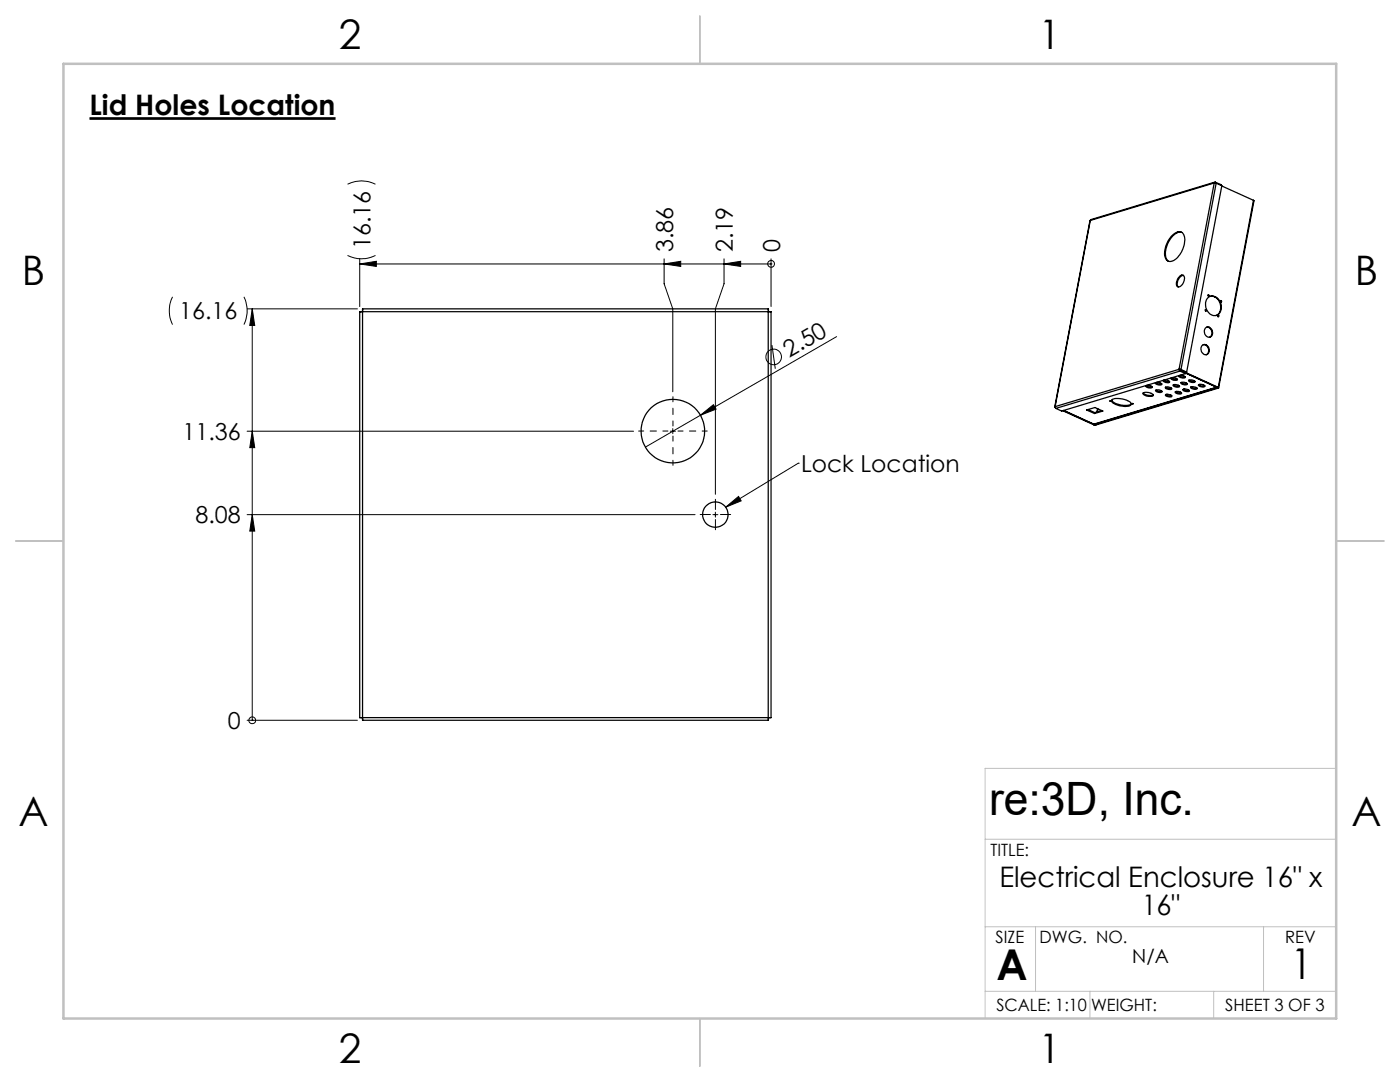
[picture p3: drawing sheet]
<svg xmlns="http://www.w3.org/2000/svg" width="279mm" height="216mm" viewBox="0 0 279 216" stroke-linecap="round" stroke-linejoin="round" font-family="sans-serif">
<g fill="none" stroke="#000" stroke-width=".2">
<path d="M69.4 36.8a6.1 6.1 0 0 1 5.5 0M34.4 59.2a6.4 6.4 0 0 0 0 5.6M48.7 59.2a6.4 6.4 0 0 1 0 5.6M69.4 51a6.1 6.1 0 0 0 5.5 0M71.8 52.7l3.3-.6v1.1zM71.8 52.7h82.1M71.8 51.6v9.6M132.5 52.7l3.4-.6v1.1zM132.5 51.6v5l1.8 5v16.6M144.5 52.7l3.3-.6v1.1zM144.5 51.6v5l-1.7 5v37M153.9 52.7h.1"/>
<path d="M153.9 51.6v9.6M49.3 61.6h22M50.3 61.6v82.1M50.3 61.6l.5 3.3h-1zM154.1 68.9l.6 4.7M167 67.2l-27.2 15.7M49.3 86h77.1M50.3 86l.5 3.3h-1zM133.8 86h1M134.3 85.5v1M139.8 82.9l2.6-2.1 .5 .8zM139.8 82.9l-11 6.3"/>
<path d="M159.3 92.4h.1M159.3 92.4l-14.5 8.8M49.3 102.7h89.4M50.3 102.7l.5 3.3h-1zM142.3 102.7h1M142.8 102.2v1M144.8 101.2l2.6-2.1 .5 .8zM49.3 143.7h22M50.3 143.7h.1"/>
<circle cx="153.9" cy="52.7" r=".67"/>
<circle cx="154.4" cy="71.2" r="1.56"/>
<circle cx="50.3" cy="143.7" r=".68"/>
</g>
<path d="M17.9 23.7h49.1" fill="none" stroke="#000" stroke-width=".53"/>
<path d="M141.8 102.7h-2.1M142.8 101.7v-2.1M142.8 103.7v2M143.8 102.7h2" fill="none" stroke="#000" stroke-width=".2" stroke-dasharray="15.2 1.3 1.3 1.3"/>
<path d="M133.3 86h-5.8M134.3 85v-5.8M134.3 87v5.9M135.3 86h5.9" fill="none" stroke="#000" stroke-width=".2" stroke-dasharray="15.2 1.3 1.3 1.3" stroke-dashoffset="14.2"/>
<path d="M266.7 153.3h-70.1v49.9M12.6 180v23.2M196.6 167.5h70.1M196.6 197.8h70.1M196.6 184.9h70.1M206.7 184.9v12.9M217.5 197.8v5.4M242.2 197.8v5.4M252.2 184.9v12.9" fill="none" stroke="#c0c0c0" stroke-width=".2"/>
<path d="M139.7 3.2v9.5M3.1 107.9h9.6M266.7 107.9h9.5M139.7 203.2v9.6" fill="none" stroke="#c0c0c0" stroke-width=".25"/>
<path d="M12.7 12.7h254v190.5h-254z" fill="none" stroke="#c0c0c0" stroke-width=".5"/>
<g fill="#000">
<path d="M139.8 82.9l2.6-2.1 .5 .8zM144.8 101.2l2.6-2.1 .5 .8z"/>
<path d="M144.5 52.7l3.3-.6v1.1zM132.5 52.7l3.4-.6v1.1zM71.8 52.7l3.3-.6v1.1z"/>
<path d="M50.3 102.7l.5 3.3h-1zM50.3 86l.5 3.3h-1zM50.3 61.6l.5 3.3h-1z"/>
</g>
<g fill="none" stroke="#000" stroke-width=".25">
<path d="M242.3 36.5h.4M242.3 36.5l-7 37.2M242.3 36.5l-24.7 7.5M242.5 36.3l-24.8 7.5-.1 .2M242.6 36.4l-.3 .1M242.6 36.4v.1M242.6 36.4l1.1 .5v.1M242.7 36.5l-7 37.2M242.7 36.5l1.1 .6-7 37.2M243.8 37.1l6.4 2.9M250.2 40l.1 .1-7.1 37.3M250.2 40l-7.1 37.3"/>
<path d="M217.6 44l-7.1 37.2M217.6 44l-7 37.1M233.7 47.2a1.92 1.92 0 0 1 2.2-.8 3.1 3.1 0 0 1 0 3.6 3.2 3.2 0 0 1-2.5 2.2 1.74 1.74 0 0 1-.9-2.3 6.1 6.1 0 0 1 1.2-2.7zM235.5 55a.56 .56 0 0 1 .8 0 .56 .56 0 0 1 .1 .8 1.44 1.44 0 0 1-1.3 1.4 1.6 1.6 0 0 1 .4-2.2zM235.8 46.4a2.83 2.83 0 0 0-2.6 2 3.5 3.5 0 0 0-.2 3.6l.2 .1M236.2 55a1.67 1.67 0 0 0-1.1 2.3M241 59.5a1.59 1.59 0 0 1 2.6 1 1.72 1.72 0 0 1-1.2 2.5 2.24 2.24 0 0 1-1.4-3.5zM241.1 58.9l.1 .2M241.5 59.1a2.1 2.1 0 0 1 2 1.5 2.1 2.1 0 0 1-.8 2.4M71.8 62.2h.6M71.8 62.2h.4M71.8 62.2v81"/>
<path d="M72.4 61.6v.6M72.4 62.2h80.9M72.4 61.6v.5M72.4 62.2v81M72.4 61.6h81M153.3 62.2h.6M153.3 62.2v81M153.4 61.6l-.1 .6M153.4 61.6v.5M153.5 62.2h.4M153.9 62.2v81M221.4 80h.4z"/>
<path d="M221.9 79.8a3.5 3.5 0 0 0 3.9 .8M222 79.7a4 4 0 0 1 3.7 .7 .55 .55 0 0 1-.2 .6 .55 .55 0 0 1-.6 .1l-1.2-.1-.8-.2a1.24 1.24 0 0 1-1.1-.9zM228.1 78.4l1 .5h.7l.4-.1M228.2 78.4l1-.1a.92 .92 0 0 1 1 .7 1.69 1.69 0 0 1-2.1-.5zM228.6 77l.7-.1a.41 .41 0 0 1 .4 0 .41 .41 0 0 1 .2 .5h-.8zM228.7 76.9l.6 .3h.6M230.6 76.4l.8-.1 .5 .3a.86 .86 0 0 1-1.3-.2zM230.6 77.9l.8-.1a.34 .34 0 0 1 .4 .1 .34 .34 0 0 1 0 .3l-.6 .1a.47 .47 0 0 1-.6-.4zM230.6 76.4l.6 .2h.6M230.7 77.9l.5 .2h.7M232.1 76l.7-.2a.45 .45 0 0 1 .6 .5h-.8zM232.2 75.9l.6 .3 .6-.1"/>
<path d="M232.6 77.3l.6-.1a.45 .45 0 0 1 .6 .5h-.5a.53 .53 0 0 1-.7-.4zM232.6 78.7h.6a.45 .45 0 0 1 .6 .5h-.6a.39 .39 0 0 1-.4-.1 .39 .39 0 0 1-.2-.4zM232.6 77.3l.7 .2h.5M232.9 78.7h-.2l.7 .3h.5M233.7 75.5l.6-.1a.45 .45 0 0 1 .6 .4h-.8zM233.8 75.4l.5 .3h.6M234.1 76.8h.6a.45 .45 0 0 1 .6 .4h-.6a.43 .43 0 0 1-.6-.4zM234.2 76.8l.7 .3 .5-.1M234.5 78.2l.7-.1a.45 .45 0 0 1 .6 .5h-.5a.64 .64 0 0 1-.8-.4zM234.6 78.1l.7 .3h.5M234.8 78.1l-.2 .1M235.3 75h.7a.31 .31 0 0 1 .4 0 .31 .31 0 0 1 .1 .4h-.7a.43 .43 0 0 1-.5-.4z"/>
<path d="M235.3 73.7h.4M235.3 73.7l.2 .3M235.3 75l.7 .2h.5M235.3 73.7l.1 .1M235.3 73.7l-24.7 7.4M235.4 73.8h.1M235.5 73.8l.2 .1M235.5 74l-24.8 7.5M235.5 74l1.1 .5M235.5 73.8v.2M235.5 73.8l1.1 .6v.1M235.5 73.8l1.3 .5"/>
<path d="M235.7 76.4l.6-.1a.45 .45 0 0 1 .6 .4h-.9zM235.7 73.9h.1M235.7 73.7l-.2 .1M235.7 73.7l1.1 .6M235.7 73.9l7.4 3.4M235.7 76.3l.6 .3h.6M235.7 73.8v.1M236.1 77.7l.8 .3 .4-.1M236.2 77.6h.5a.4 .4 0 0 1 .4 .1 .4 .4 0 0 1 .2 .4h-.5a.54 .54 0 0 1-.7-.4zM236.4 77.6l-.3 .1M236.6 74.5l-24.7 7.5-1.2-.5M236.6 74.4l6.4 2.9"/>
<path d="M237.2 75.9l.6-.1a.45 .45 0 0 1 .6 .5h-.5a.64 .64 0 0 1-.7-.4zM237.3 75.8l.7 .3h.5M237.7 77.2h.6a.4 .4 0 0 1 .4 0 .4 .4 0 0 1 .1 .4h-.6a.38 .38 0 0 1-.5-.4zM237.9 77.2h-.2l.7 .3 .5-.1M239.2 76.8l.6-.1a.58 .58 0 0 1 .7 .4l-.8 .1-.5-.3zM239.3 76.7l.5 .3h.7M239.5 76.7l-.2 .1M239.9 69a.97 .97 0 0 1 1.2 0 .97 .97 0 0 1 .2 1.2 .76 .76 0 0 1-.7 .6 .76 .76 0 0 1-.8-.6l-.1-.7zM240.1 68.8a1.08 1.08 0 0 1 1.1 .8 1.08 1.08 0 0 1-.5 1.2M240.5 65.5a.97 .97 0 0 1 1.2 0 .97 .97 0 0 1 .3 1.2 .82 .82 0 0 1-1 .6 .82 .82 0 0 1-.6-.9zM240.6 61.8h.1M240.6 61.8v.3"/>
<path d="M240.8 65.3a1.09 1.09 0 0 1 1 .8 1.09 1.09 0 0 1-.4 1.2M242.8 77.3h.1l-24.5 7.4M242.8 77.3l-24.5 7.3M242.8 77.2v.1M243 77.3v.1M243 77.4h.2M243 77.4l-24.5 7.3M243 62.9h.1M243 62.9l.1 .3M243.1 77.3l.1 .1M243.1 77.3h-.1M243.2 77.4l-24.5 7.4"/>
<path d="M243.6 60l.1 .3M210.6 81.1l.1 .4M210.6 81.1v.2M212.1 82l6.2 2.8M212.2 81.9l6.2 2.8M212.3 81.9l6 2.7M216.9 81.8l1.6-.5 1.6 .7-1.7 .5zM217.1 81.7l1.4 .6M218.3 84.8h.4M218.3 84.6l.1 .1M218.4 84.7h.1M218.4 84.7l-.1 .1"/>
<path d="M218.5 82.3l-.1 .2M218.5 84.7l.2 .1M218.5 84.6v.1M219 81.5l-.1 .7M219.1 81.6l-.1 .6M219.9 81.9l-1.4 .4M225.9 80.5l.3 .1zM71.8 143.2h.6M71.8 143.2h.4M72.4 143.2v.5M72.4 143.2h80.9M72.4 143.3v.4"/>
<path d="M72.4 143.7h81M153.3 143.2h.6M153.3 143.2l.1 .5M153.4 143.3v.4M153.5 143.2h.4"/>
<circle cx="241.2" cy="59" r=".15"/>
<circle cx="240.7" cy="61.9" r=".14"/>
<circle cx="243.1" cy="63" r=".15"/>
<circle cx="243.7" cy="60.1" r=".15"/>
<circle cx="134.3" cy="86" r="6.3"/>
<circle cx="142.8" cy="102.7" r="2.54"/>
</g>
<text font-size="9.2" x="197.4" y="162.7">re:3D, Inc.</text>
<g font-size="8.5">
<text x="198.9" y="195.5">A</text>
<text x="257.6" y="195.4">1</text>
</g>
<g font-size="8.1">
<text x="67.6" y="9.7">2</text>
<text x="207.3" y="9.7">1</text>
<text x="4.4" y="57">B</text>
<text x="270.4" y="57">B</text>
<text x="3.7" y="164.9">A</text>
<text x="269.7" y="164.9">A</text>
<text x="67.6" y="212.2">2</text>
<text x="207.3" y="212.2">1</text>
</g>
<g font-size="5.6">
<text x="17.9" y="23">Lid Holes Location</text>
<text x="199.4" y="177">Electrical Enclosure 16&quot; x</text>
<text x="227.9" y="182.6">16&quot;</text>
</g>
<g font-size="4.7">
<text x="73.9" y="49.7" transform="rotate(-90 73.9 49.7)">16.16</text>
<text x="134.3" y="50.3" transform="rotate(-90 134.3 50.3)">3.86</text>
<text x="146.3" y="50.3" transform="rotate(-90 146.3 50.3)">2.19</text>
<text x="155.7" y="50.3" transform="rotate(-90 155.7 50.3)">0</text>
<text x="35.8" y="63.7">16.16</text>
<text x="157.5" y="71.4" transform="rotate(-30 157.5 71.4)">2.50</text>
<text x="36.4" y="87.8">11.36</text>
<text x="159.9" y="94.2">Lock Location</text>
<text x="39" y="104.4">8.08</text>
<text x="45.5" y="145.5">0</text>
</g>
<text font-size="3.9" x="226" y="192.1">N/A</text>
<g font-size="3.4">
<text x="197.7" y="170.8">TITLE:</text>
<text x="198.7" y="188.1">SIZE</text>
<text x="207.5" y="188.1">DWG. NO.</text>
<text x="256.5" y="188.2">REV</text>
<text x="198.8" y="201.7">SCALE: 1:10</text>
<text x="217.7" y="201.8">WEIGHT:</text>
<text x="244.5" y="201.7">SHEET 3 OF 3</text>
</g>
</svg>
